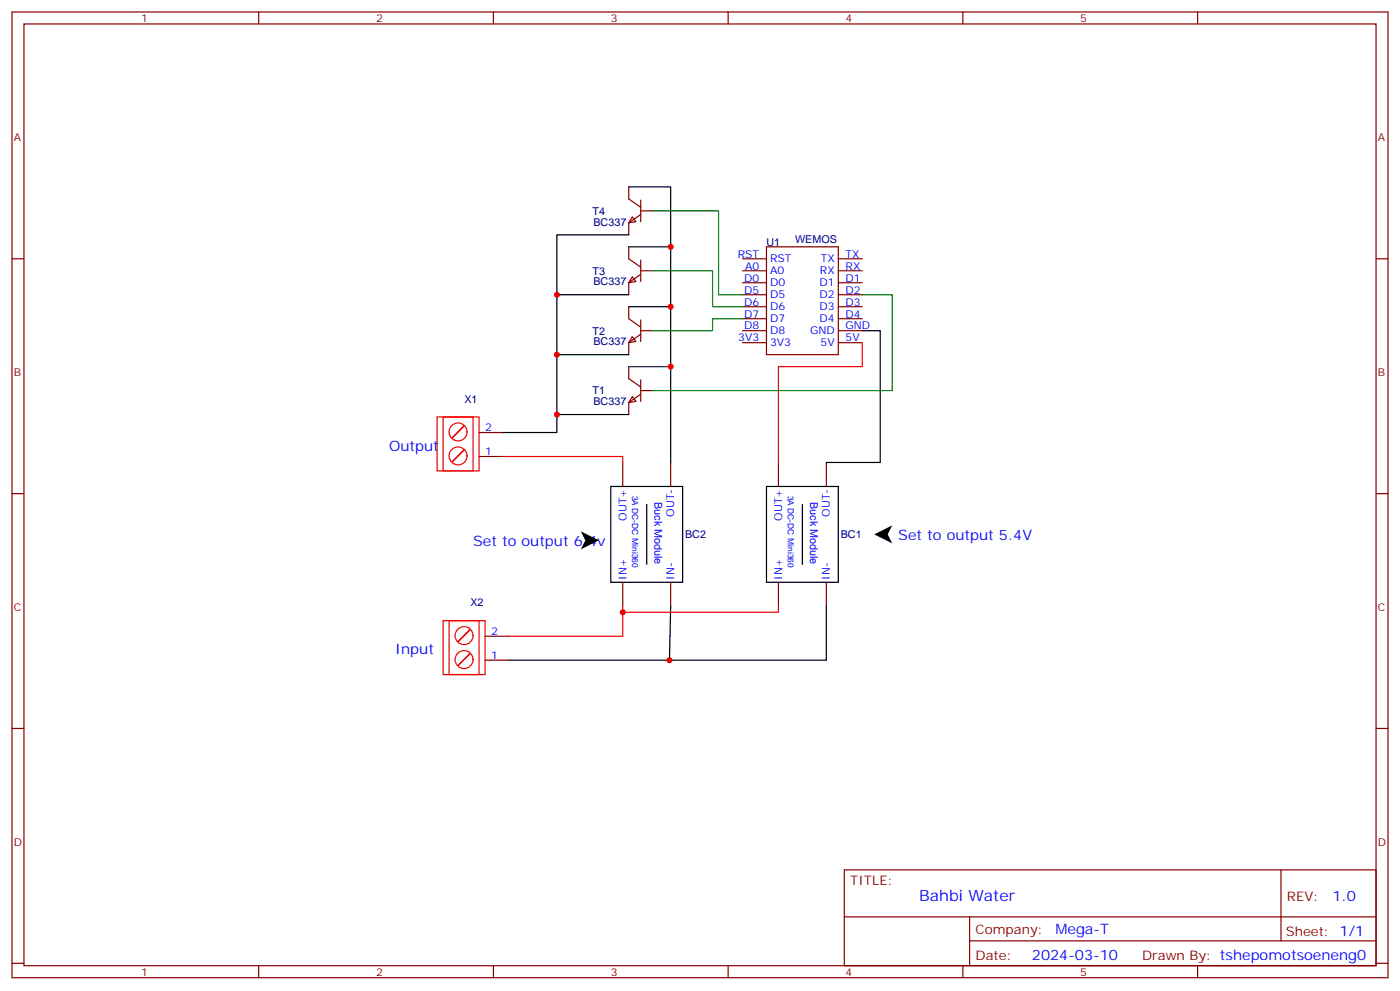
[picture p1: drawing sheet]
<svg xmlns="http://www.w3.org/2000/svg" width="412mm" height="292mm" viewBox="0 0 412 292" stroke-linecap="round" stroke-linejoin="round" font-family="sans-serif">
<g fill="none" stroke="#870000" stroke-width=".35">
<path d="M3.5 3.5h405.4v284.4h-405.4zM7.1 7.1h398.2v277.2h-398.2zM76.2 3.5v3.6M145.3 3.5v3.6M214.5 3.5v3.6M283.6 3.5v3.6M352.8 3.5v3.6M185.2 55v3.6l3.5 2.4M188.7 58.9v6.4M3.5 76.2h3.6M185.2 72.7v3.5l3.5 2.5M186.3 63.9l1 1.4-2.1 .3z"/>
<path d="M188.7 79.7h3.6M188.7 63.1l-3.5 2.5v3.5M188.7 76.6v6.3M188.7 62.1h3.6M218.7 76.2h7.1M218.7 79.7h7.1M225.8 72.7h21.1v31.7h-21.1zM246.9 76.2h7.1M246.9 79.7h7.1M405.3 76.2h3.6M185.2 90.3v3.5l3.5 2.5M186.3 99.1l1 1.4-2.1 .4z"/>
<path d="M186.3 81.5l1 1.4-2.1 .4zM188.7 97.4h3.6M188.7 80.8l-3.5 2.5v3.5M188.7 98.4l-3.5 2.5v3.5M188.7 94.2v6.3M218.7 97.4h7.1M218.7 93.8h7.1M218.7 90.3h7.1M218.7 86.8h7.1M218.7 83.3h7.1M246.9 97.4h7.1M246.9 93.8h7.1"/>
<path d="M246.9 90.3h7.1M246.9 86.8h7.1M246.9 83.3h7.1M185.2 107.9v3.6l3.5 2.4M186.3 116.8l1 1.4-2.1 .3zM188.7 116.1l-3.5 2.4v3.6M188.7 115h3.6M188.7 111.8v6.4M218.7 100.9h7.1M246.9 100.9h7.1M141.1 134.4h7.1M141.1 127.4h7.1"/>
<path d="M183.4 136.2v7M197.6 136.2v7M229.3 136.2v7M243.4 136.2v7M3.5 145.3h3.6M405.3 145.3h3.6M183.4 171.4v7.1M197.6 171.4v7.1M229.3 171.4v7.1M243.4 171.4v7.1M142.9 194.4h7M142.9 187.3h7"/>
<path d="M3.5 214.5h3.6M405.3 214.5h3.6M248.7 256.1h156.6v28.2h-156.6zM377.3 256.1v20.9M248.7 270h156.5M285.6 277h119.6M285.6 270v14.1M3.5 283.6h3.6M76.2 284.3v3.6M145.3 284.3v3.6M214.5 284.3v3.6M283.6 284.3v3.6"/>
<path d="M352.8 284.3v3.6M405.3 283.6h3.6"/>
</g>
<g fill="none" stroke="#000" stroke-width=".35">
<path d="M185.2 55h12.4v81.2M185.2 69.1h-21.2v58.3h-15.8M185.2 72.7h12.4M164 86.8h21.2M185.2 90.3h12.4M254 97.4h5.3v38.8h-15.9M164 104.4h21.2M164 122.1h21.2M179.9 143.2h21.2v28.2h-21.2zM190.5 148.5v17.7M225.8 143.2h21.1v28.2h-21.1zM236.4 148.5v17.7"/>
<path d="M197.6 178.5l-.4 15.9M243.4 178.5v15.9h-93.5"/>
</g>
<g fill="none" stroke="#f00" stroke-width=".35">
<path d="M254 100.9v7h-24.7v28.3M128.8 122.8h12.3v15.8h-12.3zM130.5 122.8h8.8v15.8h-8.8zM133.2 136l3.5-3.5-3.5 3.5M133.2 128.9l3.5-3.5-3.5 3.5M148.2 134.4h35.2v1.8M183.4 178.5v8.8h-33.5M229.3 178.5v1.8h-45.9M130.5 182.7h12.4v15.9h-12.4zM132.3 182.7h8.8v15.9h-8.8zM134.9 196l3.6-3.6-3.6 3.6M134.9 188.9l3.6-3.5-3.6 3.5"/>
<circle cx="134.9" cy="134.2" r="2.65"/>
<circle cx="134.9" cy="127.2" r="2.65"/>
<circle cx="136.7" cy="194.2" r="2.65"/>
<circle cx="136.7" cy="187.1" r="2.65"/>
</g>
<path d="M185.2 107.9h12.4" fill="none" stroke="#333" stroke-width=".35"/>
<path d="M192.3 79.7h17.6v10.6h8.8M192.3 62.1h19.4v24.7h7M218.7 93.8h-8.8v3.6h-17.6M254 86.8h8.8v28.2h-70.5" fill="none" stroke="#008700" stroke-width=".35"/>
<path d="M171.1 156.5l5.3 2.6-5.3 2.6 1.3-2.6zM257.5 157.3l5.3-2.6-1.3 2.6 1.3 2.7z" fill="#000"/>
<g fill="#c00">
<circle cx="197.6" cy="72.7" r=".88"/>
<circle cx="197.6" cy="90.3" r=".88"/>
<circle cx="197.6" cy="107.9" r=".88"/>
<circle cx="164" cy="122.1" r=".88"/>
<circle cx="164" cy="104.4" r=".88"/>
<circle cx="164" cy="86.8" r=".88"/>
<circle cx="183.4" cy="180.3" r=".88"/>
<circle cx="197.2" cy="194.4" r=".88"/>
</g>
<text font-size="4.6" fill="#00f" x="270.8" y="265.1">Bahbi Water</text>
<g font-size="4.2" fill="#00f">
<text x="114.7" y="132.6">Output</text>
<text x="139.3" y="160.9">Set to output 6.4v</text>
<text x="264.6" y="159.1">Set to output 5.4V</text>
<text x="116.4" y="192.6">Input</text>
<text x="392.5" y="265.4">1.0</text>
<text x="310.9" y="274.9">Mega-T</text>
<text x="304" y="282.7">2024-03-10</text>
</g>
<g font-size="3.9" fill="#800">
<text x="250.5" y="260.7">TITLE:</text>
<text x="379.1" y="265.4">REV:</text>
<text x="287.4" y="274.9">Company:</text>
<text x="378.7" y="275.5">Sheet: 1/1</text>
<text x="287.4" y="282.6">Date:</text>
<text x="336.4" y="282.7">Drawn By: tshepomotsoeneng0</text>
</g>
<g font-size="3.2" fill="#800">
<text x="41.6" y="6.5">1</text>
<text x="110.8" y="6.5">2</text>
<text x="179.9" y="6.5">3</text>
<text x="249.1" y="6.5">4</text>
<text x="318.2" y="6.5">5</text>
<text x="4.1" y="41.6">A</text>
<text x="405.9" y="41.6">A</text>
<text x="4.1" y="110.8">B</text>
<text x="405.9" y="110.8">B</text>
<text x="4.1" y="179.9">C</text>
<text x="405.9" y="179.9">C</text>
<text x="4.1" y="249.1">D</text>
<text x="405.9" y="249.1">D</text>
<text x="41.6" y="287.3">1</text>
<text x="110.8" y="287.3">2</text>
<text x="179.9" y="287.3">3</text>
<text x="249.1" y="287.3">4</text>
<text x="318.2" y="287.3">5</text>
</g>
<g font-size="3.2" fill="#000080">
<text x="174.6" y="63.2">T4</text>
<text x="174.8" y="66.4">BC337</text>
<text x="234.2" y="71.6">WEMOS</text>
<text x="225.8" y="72.5">U1</text>
<text x="174.6" y="80.9">T3</text>
<text x="174.8" y="84">BC337</text>
<text x="174.6" y="98.5">T2</text>
<text x="174.8" y="101.7">BC337</text>
<text x="136.8" y="118.5">X1</text>
<text x="174.6" y="116.2">T1</text>
<text x="174.8" y="119.3">BC337</text>
<text x="201.8" y="158.5">BC2</text>
<text x="247.6" y="158.5">BC1</text>
<text x="138.6" y="178.5">X2</text>
</g>
<g font-size="3.2" fill="#00f">
<text x="217.3" y="75.8">RST</text>
<text x="226.8" y="77.3">RST</text>
<text x="241.8" y="77.3">TX</text>
<text x="249.1" y="75.8">TX</text>
<text x="219.2" y="82.9">D0</text>
<text x="219.5" y="79.4">A0</text>
<text x="226.8" y="80.8">A0</text>
<text x="241.5" y="80.8">RX</text>
<text x="249.1" y="82.9">D1</text>
<text x="249.1" y="79.4">RX</text>
<text x="219.2" y="90">D6</text>
<text x="219.2" y="86.4">D5</text>
<text x="226.8" y="87.8">D5</text>
<text x="226.8" y="84.3">D0</text>
<text x="241.4" y="87.8">D2</text>
<text x="241.4" y="84.3">D1</text>
<text x="249.1" y="90">D3</text>
<text x="249.1" y="86.4">D2</text>
<text x="219.2" y="93.5">D7</text>
<text x="226.8" y="94.9">D7</text>
<text x="226.8" y="91.4">D6</text>
<text x="241.4" y="94.9">D4</text>
<text x="241.4" y="91.4">D3</text>
<text x="249.1" y="93.5">D4</text>
<text x="217.5" y="100.5">3V3</text>
<text x="219.2" y="97">D8</text>
<text x="226.8" y="102">3V3</text>
<text x="226.8" y="98.4">D8</text>
<text x="238.6" y="98.4">GND</text>
<text x="241.7" y="102">5V</text>
<text x="249.1" y="100.5">5V</text>
<text x="249.1" y="97">GND</text>
<text x="142.9" y="127">2</text>
<text x="142.9" y="134.1">1</text>
<text x="192.8" y="147.8" transform="rotate(90 192.8 147.8)">Buck Module</text>
<text x="238.6" y="147.8" transform="rotate(90 238.6 147.8)">Buck Module</text>
<text x="184.5" y="153.3" transform="rotate(-90 184.5 153.3)">OUT+</text>
<text x="198.6" y="152.1" transform="rotate(-90 198.6 152.1)">OUT-</text>
<text x="230.4" y="153.3" transform="rotate(-90 230.4 153.3)">OUT+</text>
<text x="244.5" y="152.1" transform="rotate(-90 244.5 152.1)">OUT-</text>
<text x="184.5" y="170.7" transform="rotate(-90 184.5 170.7)">IN+</text>
<text x="198.6" y="170.7" transform="rotate(-90 198.6 170.7)">IN-</text>
<text x="230.4" y="170.7" transform="rotate(-90 230.4 170.7)">IN+</text>
<text x="244.5" y="170.7" transform="rotate(-90 244.5 170.7)">IN-</text>
<text x="144.6" y="187">2</text>
<text x="144.6" y="194">1</text>
</g>
<g font-size="2.5" fill="#00f">
<text x="186.2" y="145.9" transform="rotate(90 186.2 145.9)">3A DC-DC Mini360</text>
<text x="232.1" y="145.9" transform="rotate(90 232.1 145.9)">3A DC-DC Mini360</text>
</g>
</svg>
